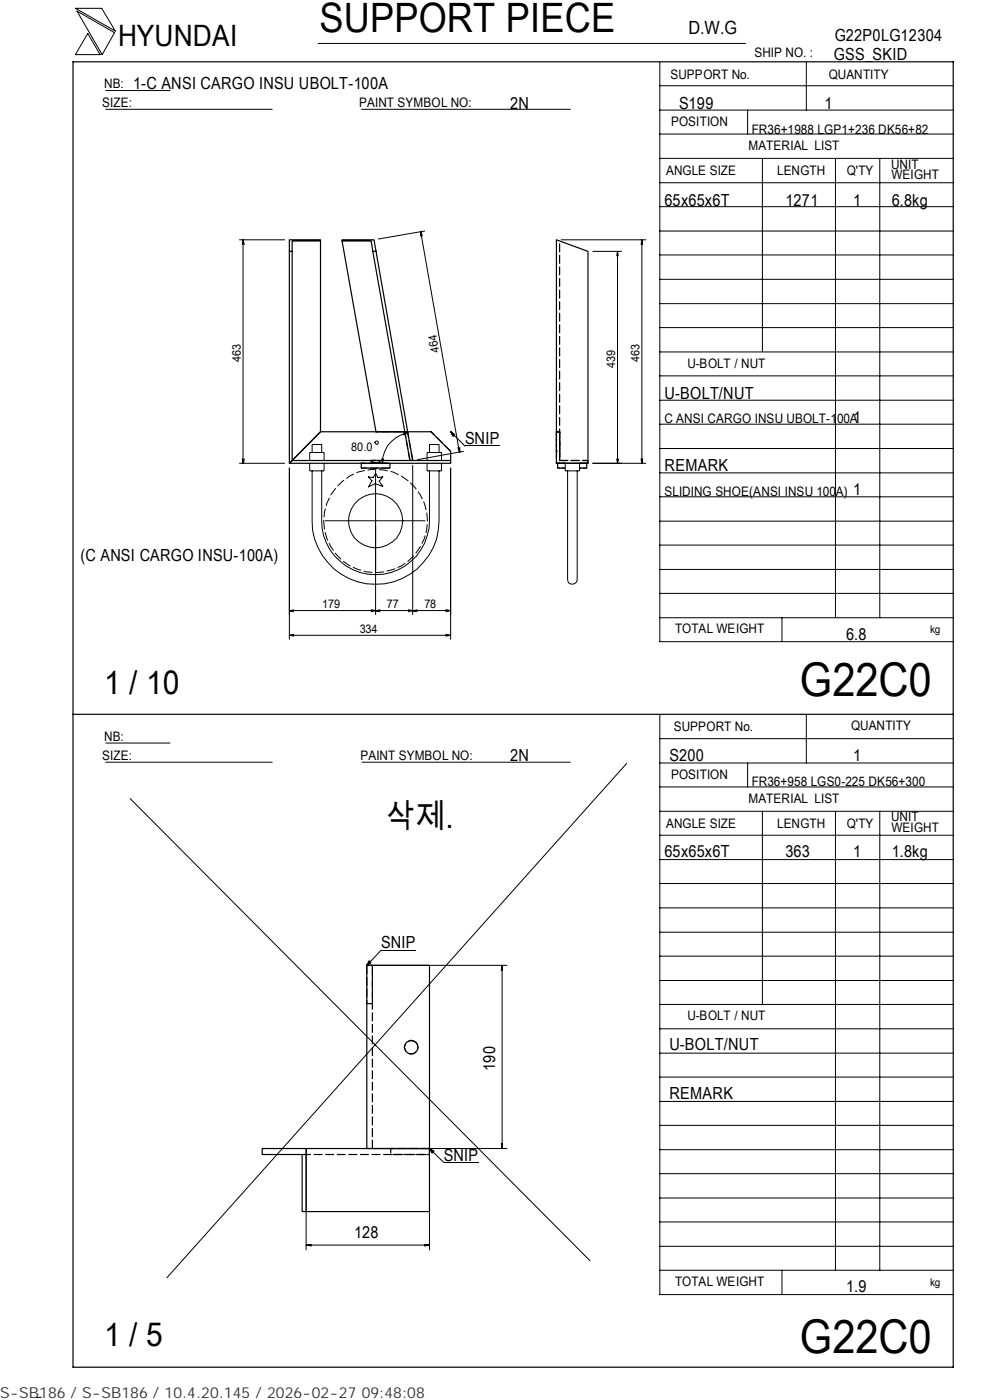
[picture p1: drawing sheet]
<svg xmlns="http://www.w3.org/2000/svg" width="210mm" height="297mm" viewBox="0 0 210 297" stroke-linecap="round" stroke-linejoin="round" font-family="sans-serif">
<g fill="none" stroke="#000" stroke-width=".21">
<path d="M16 1.8h5.6l2.9 4.8zM16.3 2.4l8 4.5-2.6 4.7zM18.6 7.1l2.6 4.5h-5.2zM22.4 19.2h13.7M67.5 9.2h90.6M139.9 18.2h62.3M139.9 13.2v122.9h62.3M171 13.1v10.3M22.4 23.2h35.3M76.7 23.2h44.3M139.9 38.8h62.3M139.9 33.6h62.3"/>
<path d="M139.9 28.4h62.3M139.9 23.4h62.3M158.6 23.4v5M161.7 33.6v41M177.2 33.7v97.4M186.6 33.7v97.4M50.8 50.9h9.6M51.6 50.9l-.2 1M51.6 50.9l.2 1M51.6 50.9v47.4M89.2 49.2v.9M89.2 49.2l.4 .8"/>
<path d="M89.2 49.2l8.2 46.7M90.1 49l-9.8 1.7M119 50.9h18M125.7 53.3h6.1M131 53.3l-.2 1M131 53.3l.1 1M131 53.3v45M136.1 50.9l-.1 1M136.1 50.9l.2 1M136.1 50.9v47.4M139.9 59.3h62.3M139.9 54.1h62.3"/>
<path d="M139.9 49h62.3M139.9 43.8h62.3M139.9 79.7h62.3M139.9 74.7h62.3M139.9 69.5h62.3M139.9 64.4h62.3M50.8 98.3h9.6M51.4 97.4l.2 .9 .2-.9M61.4 99.3v36.3M65.7 97.7v-1.7h3v1.7M65.7 98.3v1.6h3v-1.6M66.2 99.9v10.6a13.5 13.5 0 0 0 13.5 13.4 13.5 13.5 0 0 0 13.4-13.4v-10.6"/>
<path d="M66.2 96v-1.7h2v1.7M68.2 99.9v10.6a11.4 11.4 0 0 0 11.5 11.4 11.4 11.4 0 0 0 11.4-11.4v-10.6M79.7 99.7v30.7M80.9 97.4l.2 .9M81.4 97.4l-.3 .9M85.5 91.9h1M86.5 91.9a6.5 6.5 0 0 0-5.4 6.4M86.5 91.9l-.9 .4M87.5 98.7v31.7M90.6 97.7v-1.7h3v1.7M90.6 98.3v1.6h3v-1.6M91.1 96v-1.7h2v1.7"/>
<path d="M95.6 99.3v36.3M95.6 91.6l.8 .6-.3 .3zM95.6 91.6l3 3M97.5 94.9v1l-.4-.9M98.3 95.7l-9.7 1.8M98.6 94.6h7.4M119.9 98.3v1.6h3v-1.6M120.4 99.9v23a1.02 1.02 0 0 0 1 1 1.02 1.02 0 0 0 1-1v-23M125.7 98.3h11.3M130.8 97.4l.2 .9M131.2 97.4l-.2 .9M136 97.4l.1 .9"/>
<path d="M136.3 97.4l-.2 .9M139.9 95.2h62.3M139.9 90h62.3M139.9 84.9h62.3M69 110.5h21.2M78.1 101.2l1.1 .1 .5-.9 .5 .9 1-.1-.8 .9 .8 1.1-1.6-.6-1.5 .7 .8-1.3zM139.9 100.3h62.3M139.9 115.6h62.3M139.9 110.6h62.3M139.9 105.4h62.3M61.4 134.8l.9 .1M61.4 134.8h34.2"/>
<path d="M61.4 129.5h34.2M62.3 134.6l-.9 .2M62.3 129.4l-.9 .2 .9 .2M78.7 129.4l1 .1-1 .3M80.6 129.4l-.9 .2 .9 .2M86.6 129.4l.9 .1-.9 .3M88.5 129.4l-1 .2 1 .2M94.6 129.4l1 .1M94.6 134.6l1 .2M95.6 129.5l-1 .3M95.6 134.8l-1 .1M139.9 131.1h62.3"/>
<path d="M139.9 125.9h62.3M139.9 120.8h62.3M165.9 131.1v5M22.4 157.6h13.7M139.9 151.7v122.9h62.3M139.9 156.7h62.3M171 151.5v10.4M22.4 161.7h35.3M27.6 169.4l97.5 98.1M76.8 161.7h44.2M132.9 162l-97.5 109.1M139.9 177.2h62.3"/>
<path d="M139.9 172.1h62.3M139.9 167h62.3M139.9 161.9h62.3M158.6 161.9v5.1M161.7 172.1v41M177.2 172.2v97.3M186.6 172.2v97.3M139.9 182.4h62.3M139.9 197.8h62.3M139.9 192.6h62.3M139.9 187.4h62.3M77.8 204.8h29.7"/>
<path d="M78.3 203.9l.3 .3-.8 .6zM88.2 201.6h-7.3l-3.1 3.2M106.4 205.5h.2M106.5 204.8l.1 1h-.3zM106.5 204.8v38.9M139.9 218.3h62.3M139.9 213.1h62.3M139.9 208h62.3M139.9 202.9h62.3M139.9 238.7h62.3M139.9 233.7h62.3M139.9 228.5h62.3"/>
<path d="M139.9 223.4h62.3M64.9 243.7v21.5M77.8 243.7h29.7M91.1 243.7v21.5M91.1 243.7l.9 .6-.3 .3zM91.1 243.7l3 2.9M94.1 246.6h7.4M106.3 242.6h.3l-.1 1.1zM106.4 243h.2M139.9 259.2h62.3M139.9 254.2h62.3M139.9 249h62.3"/>
<path d="M139.9 243.9h62.3M64.9 264.1h1v.2zM64.9 264.1h26.2M65.6 264.1v.1M90.1 264.1h1l-1 .2zM90.4 264.1v.1M139.9 269.5h62.3M139.9 264.4h62.3M165.9 269.5v5.1M8.8 296.4l-1 .1"/>
<circle cx="79.9" cy="93.9" r=".4"/>
<circle cx="79.7" cy="110.5" r="5.7"/>
</g>
<g fill="none" stroke="#000" stroke-width=".25">
<path d="M15.5 13.1h186.7v277h-186.7zM61.4 53.3v-2.4h6.6v40.7l-6 6.1M68 51.1h-6v46.6l-.6 .6v-45h.6M72.5 51.1v-.2h6.8l8.2 46.8h-.6l-7.8-44.4h.6M79.1 53.3l-.4-2.2h-6.2l7.2 40.5M118 50.9l6.7 2.4v45h-6.7zM61.4 98.3l.6-.6h33.6v.6zM76.6 98.3v1h6.1v-1M79.7 91.6h-11.7l-6 6.1M79.7 91.6h6.1M86.4 91.6h5l4.2 4.1v2M118 98.3h6.7"/>
<path d="M118.3 98.3v1h1.6M124.4 98.3v1h-1.5M15.5 151.5h186.7M77.8 204.8h13.3v38.9h-13.3zM64.9 243.7v13.3h26.2v-13.3h-35.5v1.2h8.5v12.1h.8"/>
<circle cx="87.2" cy="222.1" r="1.43"/>
</g>
<g fill="none" stroke="#000" stroke-width=".25" stroke-dasharray="1.9 .6" stroke-linecap="butt">
<path d="M78.9 98.3h-.2v-.6h1.9v.6h-1.7M79.2 98.3h-.3v-.6h1.5v.6h-1.2M82.7 99.3h-6.1M82.7 98.3h-6.1h6.1M86.4 91.6h-.6l1.1 6.1h.6M87.5 97.7l-1.1-6.1h-6.7M95.6 95.7l-4.2-4.1M118.7 95.7v-4.1h-.7v4.1h.7M118.7 91.6h-.7h.7v6.1v-6.1M118.7 97.7h6M118.7 97.7v-46.6M124.7 98.3v-.6h-6v-6.1h-.7v6.7"/>
<path d="M77.8 204.8v8.1h1.2v-8.1h-1.2M88.2 221.1a1.42 1.42 0 0 0-2.3 .5 1.42 1.42 0 0 0 1.3 2 1.42 1.42 0 0 0 1.4-2l-.4-.5M64.1 244.9h27M79 243.7v-38.9M91.1 243.7h-8.2v1.2h8.2v-1.2"/>
</g>
<path d="M78.9 97.7h1.5M80.4 98.3h-1.5M118.3 98.3h1.6M119.9 99.3h-1.6M119.9 98.3h-1.6M122.9 98.3h1.5M124.4 99.3h-1.5M124.4 98.3h-1.5" fill="none" stroke="#000" stroke-width=".25" stroke-dasharray=".8 .3" stroke-linecap="butt"/>
<path d="M78.7 97.7h1.9M80.6 98.3h-1.9" fill="none" stroke="#000" stroke-width=".25" stroke-dasharray="1 .3" stroke-linecap="butt"/>
<path d="M85.8 91.6h.6M118.7 91.6h-.7" fill="none" stroke="#000" stroke-width=".25" stroke-dasharray=".3 .1" stroke-linecap="butt"/>
<path d="M95.7 91.7h.7v.8h-.7zM77.9 204h.8v.8h-.8zM91.2 243.8h.8v.8h-.8z" fill="#000"/>
<path d="M68.7 110.5a11 11 0 0 0 13.4 10.7 11 11 0 0 0 7.4-15.5 11 11 0 0 0-16.9-3.6 11 11 0 0 0-3.9 8.4" fill="none" stroke="#000" stroke-width=".21" stroke-dasharray="1.9 .6" stroke-linecap="butt"/>
<g font-size="9.9">
<text x="169.7" y="147.6">G22C0</text>
<text x="169.7" y="286.9">G22C0</text>
</g>
<text font-size="8.6" x="67.7" y="6.9">SUPPORT PIECE</text>
<g font-size="7">
<text x="22.1" y="147.2">1 / 10</text>
<text x="81.8" y="175.7">삭제.</text>
<text x="22.1" y="285.6">1 / 5</text>
</g>
<text font-size="6.3" x="25.1" y="9.8">HYUNDAI</text>
<text font-size="3.9" x="146" y="7.3">D.W.G</text>
<g font-size="3.5">
<text x="177" y="8.7">G22P0LG12304</text>
<text x="176.9" y="12.8">GSS_SKID</text>
<text x="28.3" y="19">1-C ANSI CARGO INSU UBOLT-100A</text>
<text x="108.2" y="23.1">2N</text>
<text x="144" y="23.1">S199</text>
<text x="174.8" y="23.1">1</text>
<text x="141" y="43.6">65x65x6T</text>
<text x="166.6" y="43.6">1271</text>
<text x="180.9" y="43.6">1</text>
<text x="189.1" y="43.6">6.8kg</text>
<text x="141" y="84.6">U-BOLT/NUT</text>
<text x="180.9" y="89.7">1</text>
<text x="98.6" y="94.1">SNIP</text>
<text x="141" y="99.9">REMARK</text>
<text x="180.9" y="105.1">1</text>
<text x="17.1" y="119">(C ANSI CARGO INSU-100A)</text>
<text x="179.5" y="135.8">6.8</text>
<text x="108.2" y="161.4">2N</text>
<text x="142" y="161.4">S200</text>
<text x="180.9" y="161.4">1</text>
<text x="141" y="181.9">65x65x6T</text>
<text x="166.6" y="181.9">363</text>
<text x="180.9" y="181.9">1</text>
<text x="189.1" y="181.9">1.8kg</text>
<text x="80.9" y="201.2">SNIP</text>
<text x="105" y="227.2" transform="rotate(-90 105 227.2)">190</text>
<text x="142" y="222.8">U-BOLT/NUT</text>
<text x="142" y="233.1">REMARK</text>
<text x="94.1" y="246.2">SNIP</text>
<text x="75.1" y="262.7">128</text>
<text x="179.5" y="274.1">1.9</text>
</g>
<text font-size="3.2" fill="#323232" x="0" y="296.6">S-SB186 / S-SB186 / 10.4.20.145 / 2026-02-27 09:48:08</text>
<g font-size="2.8">
<text x="142.2" y="16.8">SUPPORT No.</text>
<text x="160" y="12.2">SHIP NO. :</text>
<text x="175.8" y="16.7">QUANTITY</text>
<text x="21.7" y="22.8">SIZE:</text>
<text x="22.1" y="18.7">NB:</text>
<text x="76.2" y="22.8">PAINT SYMBOL NO:</text>
<text x="142.3" y="26.8">POSITION</text>
<text x="159.4" y="28.4">FR36+1988 LGP1+236 DK56+82</text>
<text x="158.8" y="31.7">MATERIAL LIST</text>
<text x="189" y="35.8">UNIT</text>
<text x="141.3" y="37.2">ANGLE SIZE</text>
<text x="164.8" y="37.1">LENGTH</text>
<text x="179.6" y="37.1">Q'TY</text>
<text x="189.1" y="38">WEIGHT</text>
<text x="145.8" y="78">U-BOLT / NUT</text>
<text x="141" y="89.8">C ANSI CARGO INSU UBOLT-100A</text>
<text x="141" y="105.2">SLIDING SHOE(ANSI INSU 100A)</text>
<text x="143.2" y="134.4">TOTAL WEIGHT</text>
<text x="142.9" y="155">SUPPORT No.</text>
<text x="180.5" y="154.9">QUANTITY</text>
<text x="21.7" y="161.3">SIZE:</text>
<text x="22.1" y="157.1">NB:</text>
<text x="76.5" y="161.2">PAINT SYMBOL NO:</text>
<text x="142.3" y="165.3">POSITION</text>
<text x="159.4" y="166.7">FR36+958 LGS0-225 DK56+300</text>
<text x="158.8" y="170.3">MATERIAL LIST</text>
<text x="141.3" y="175.7">ANGLE SIZE</text>
<text x="164.8" y="175.6">LENGTH</text>
<text x="179.6" y="175.6">Q'TY</text>
<text x="189" y="174.2">UNIT</text>
<text x="189.1" y="176.5">WEIGHT</text>
<text x="145.8" y="216.5">U-BOLT / NUT</text>
<text x="143.2" y="272.9">TOTAL WEIGHT</text>
</g>
<g font-size="2.5">
<text x="51.1" y="76.8" transform="rotate(-90 51.1 76.8)">463</text>
<text x="93.2" y="74.8" transform="rotate(-100 93.2 74.8)">464</text>
<text x="130.5" y="78" transform="rotate(-90 130.5 78)">439</text>
<text x="135.6" y="76.8" transform="rotate(-90 135.6 76.8)">463</text>
<text x="74.5" y="95.8">80.0</text>
<text x="68.3" y="129">179</text>
<text x="82" y="129">77</text>
<text x="90" y="129">78</text>
<text x="76.3" y="134.3">334</text>
</g>
<g font-size="2.3">
<text x="197.3" y="134.3">kg</text>
<text x="197.3" y="272.8">kg</text>
</g>
</svg>
